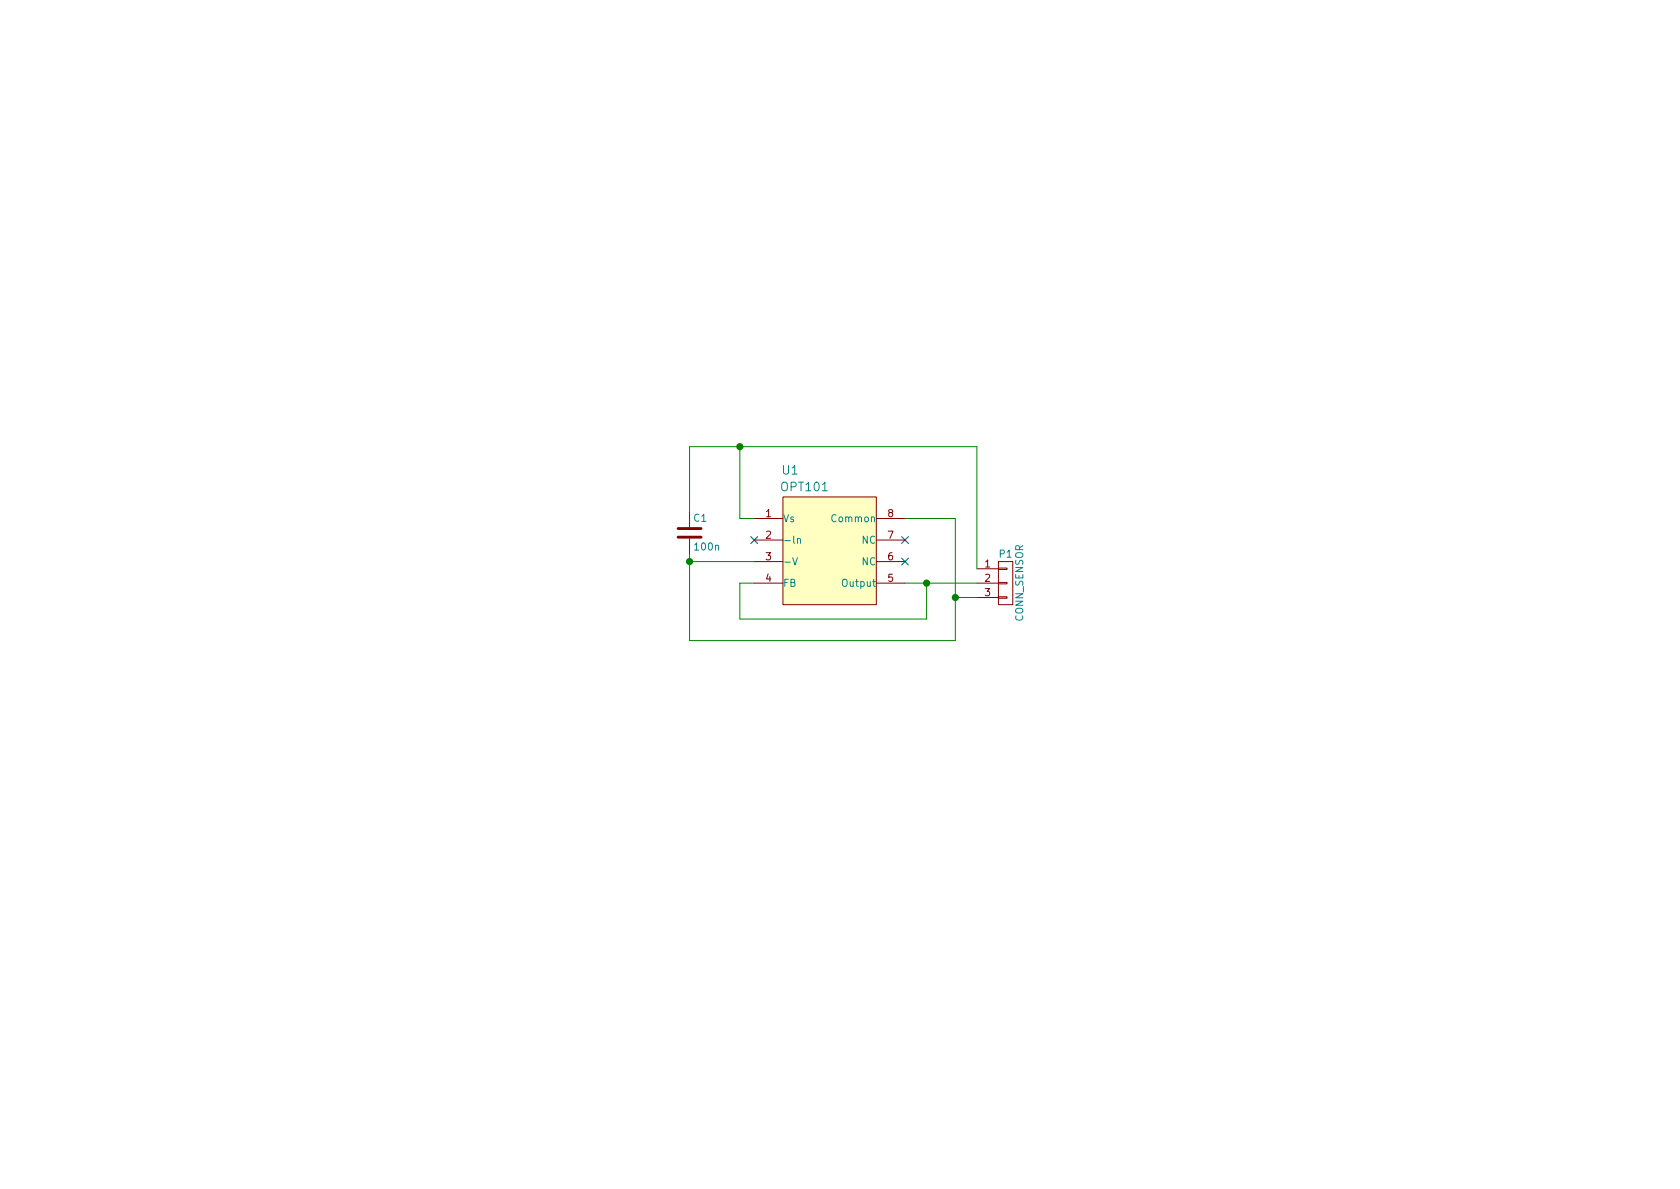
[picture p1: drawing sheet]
EESchema Schematic File Version 2
LIBS:root-rescue
LIBS:power
LIBS:device
LIBS:transistors
LIBS:conn
LIBS:linear
LIBS:regul
LIBS:74xx
LIBS:cmos4000
LIBS:adc-dac
LIBS:memory
LIBS:xilinx
LIBS:microcontrollers
LIBS:dsp
LIBS:microchip
LIBS:analog_switches
LIBS:motorola
LIBS:texas
LIBS:intel
LIBS:audio
LIBS:interface
LIBS:digital-audio
LIBS:philips
LIBS:display
LIBS:cypress
LIBS:siliconi
LIBS:opto
LIBS:atmel
LIBS:contrib
LIBS:valves
LIBS:lightning-cache
LIBS:sensor-cache
LIBS:root-cache
EELAYER 26 0
EELAYER END
$Descr A4 11693 8268
encoding utf-8
Sheet 2 3
Title ""
Date ""
Rev ""
Comp ""
Comment1 ""
Comment2 ""
Comment3 ""
Comment4 ""
$EndDescr
$Comp
L OPT101 U1
U 1 1
P 5800 3850
F 0 "U1" H 5500 4400 60  0000 C BNN
F 1 "OPT101" H 5600 4350 60  0000 C TNN
F 2 "Housings_DIP:DIP-8__300_ELL" H 5800 3700 60  0001 C CNN
F 3 "" H 5800 3700 60  0000 C CNN
	1    5800 3850
	1    0    0    -1  
$EndComp
$Comp
L C C1
U 1 1
P 4800 3700
F 0 "C1" H 4825 3800 50  0000 L CNN
F 1 "100n" H 4825 3600 50  0000 L CNN
F 2 "Capacitors_SMD:C_0603" H 4838 3550 30  0001 C CNN
F 3 "" H 4800 3700 60  0000 C CNN
	1    4800 3700
	1    0    0    -1  
$EndComp
$Comp
L CONN_01X03 P1
U 1 1
P 7000 4050
F 0 "P1" H 7000 4250 50  0000 C CNN
F 1 "CONN_SENSOR" V 7100 4050 50  0000 C CNN
F 2 "Pin_Headers:Pin_Header_Straight_1x03" H 7000 4050 60  0001 C CNN
F 3 "" H 7000 4050 60  0000 C CNN
	1    7000 4050
	1    0    0    -1  
$EndComp
Wire Wire Line
	6300 4050 6800 4050
Wire Wire Line
	5250 4050 5150 4050
Wire Wire Line
	5150 4050 5150 4300
Wire Wire Line
	5150 4300 6450 4300
Wire Wire Line
	6450 4300 6450 4050
Connection ~ 6450 4050
Wire Wire Line
	6300 3600 6650 3600
Wire Wire Line
	6650 3600 6650 4450
Wire Wire Line
	6650 4150 6800 4150
Wire Wire Line
	6650 4450 4800 4450
Wire Wire Line
	4800 4450 4800 3850
Connection ~ 6650 4150
Wire Wire Line
	5250 3900 4800 3900
Connection ~ 4800 3900
Wire Wire Line
	4800 3550 4800 3100
Wire Wire Line
	4800 3100 6800 3100
Wire Wire Line
	6800 3100 6800 3950
Wire Wire Line
	5250 3600 5150 3600
Wire Wire Line
	5150 3600 5150 3100
Connection ~ 5150 3100
NoConn ~ 6300 3750
NoConn ~ 6300 3900
NoConn ~ 5250 3750
Text Notes 4875 4675 0    60   ~ 0
转危为安
$EndSCHEMATC
